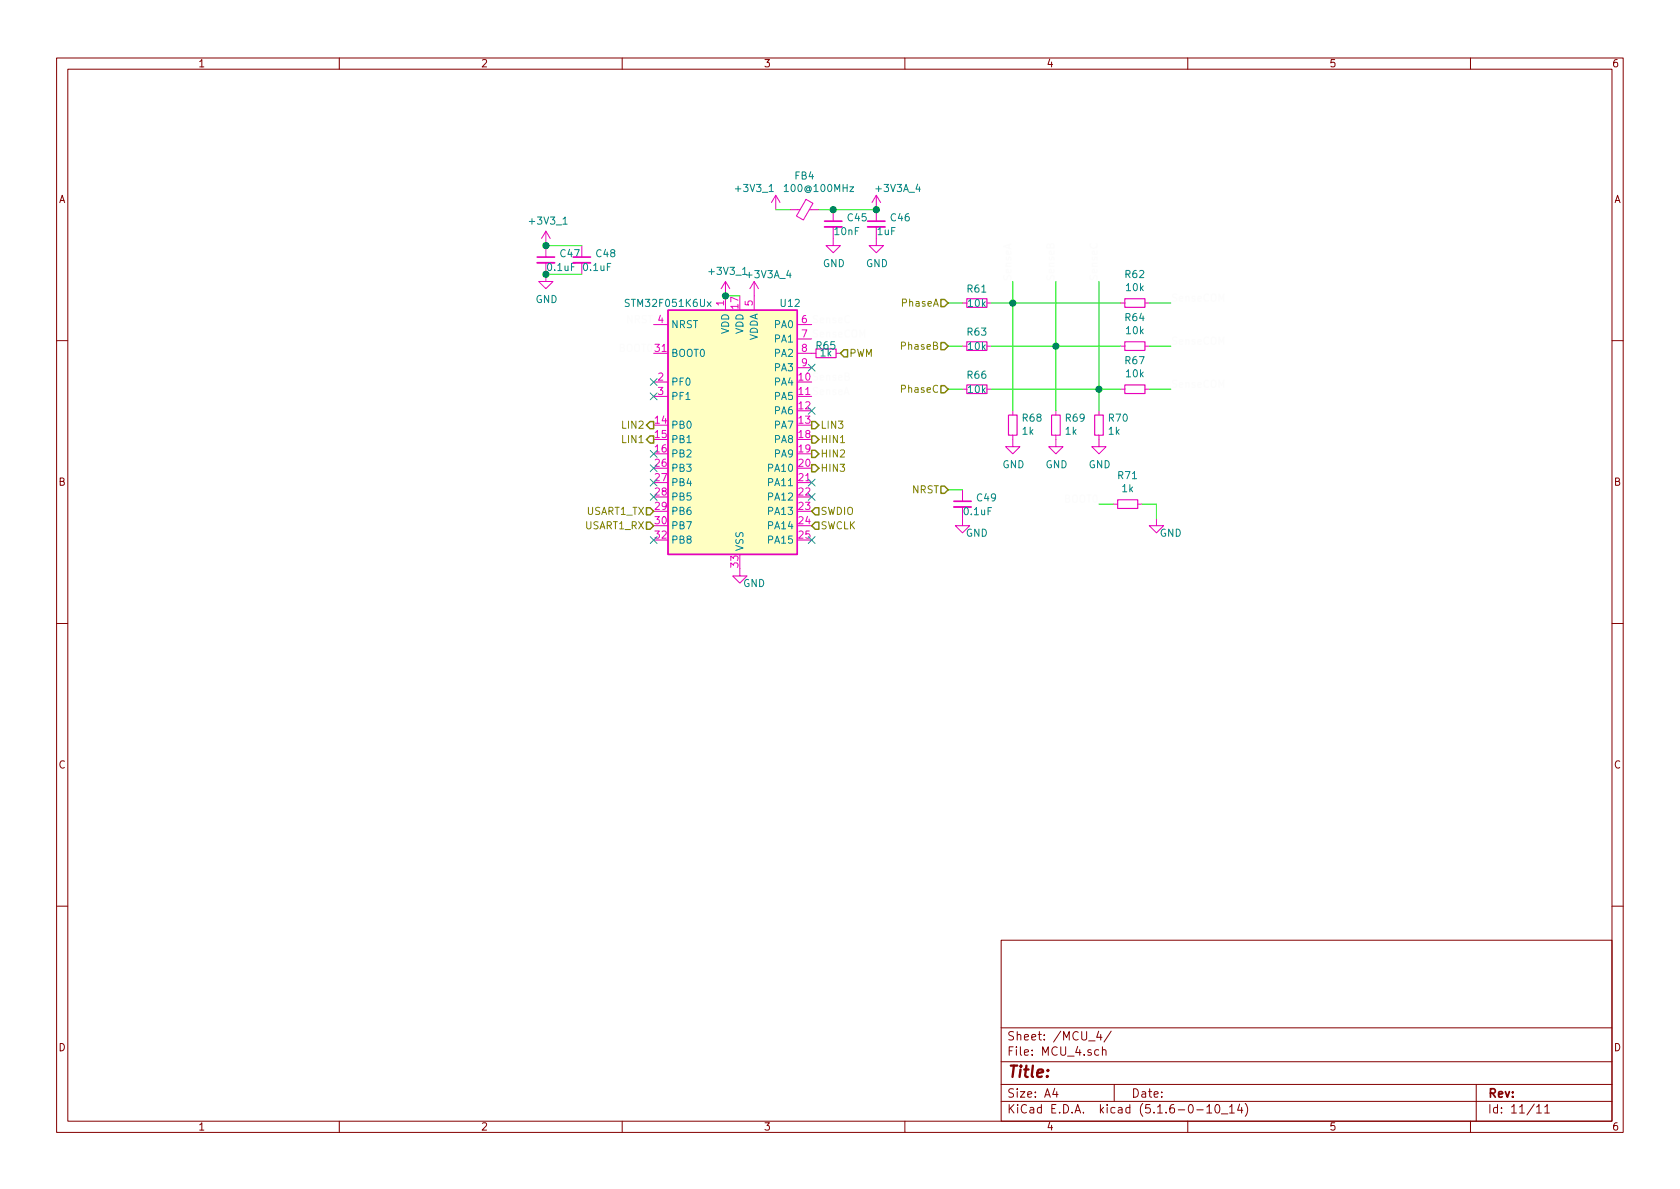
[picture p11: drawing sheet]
<svg xmlns="http://www.w3.org/2000/svg" width="297mm" height="210mm" viewBox="0 0 297 210" stroke-linecap="round" stroke-linejoin="round" font-family="sans-serif">
<g fill="none" stroke="#840000" stroke-width=".18">
<path d="M10 10.3h277v189.9h-277zM12 12.2h273v186.1h-273zM60 10.3v1.9M110 10.3v1.9M160 10.3v1.9M210 10.3v1.9M260 10.3v1.9M10 60.2h2M285 60.2h2M10 110.3h2M285 110.3h2M10 160.2h2"/>
<path d="M177 166.3h108v32h-108zM285 160.2h2M60 198.3v1.9M110 198.3v1.9M160 198.3v1.9M177 194.8h108M177 191.8h108M177 187.8h108M177 181.8h108M186.5 192.5l-.4 1h1M186.8 193v1M192.5 184.1h1.1"/>
<path d="M194.3 185.7l-.5-.1-.3 .3 .1 .6 .2 .1 .5-.1M194.3 182.3l-.4 1.1h.9M194.6 182.9v1M194.9 185.7h.1a.37 .37 0 0 1 .6 .1v.8M194.9 185.1v1.5M196.5 182.3l-1.3 2M197 191.8v3M210 198.3v1.9M211.6 196.3h1.2M213.4 195.8l.4-.5v1.5M213.4 196.8h.8M215 195.4l.3-.1a.94 .94 0 0 1 0 1.5 .8 .8 0 0 1-.6-.6 .8 .8 0 0 1 .3-.8z"/>
<path d="M216 197h1.1M217.4 195.8l.4-.5v1.5M217.4 196.8h.8M219.2 195.2l-.4 1.1h.9M219.5 195.8v1M220.2 195.1a1.71 1.71 0 0 1 0 2.3M260 198.3v1.9M261 191.8v6.5M271.7 195.8l.4-.5v1.5M271.7 196.8h.8M273.1 195.8l.5-.5v1.5M273.1 196.8h.9"/>
</g>
<g fill="none" stroke="#e900bb" stroke-width=".18">
<path d="M137.2 34.5l-.8 1.3M137.2 34.5v2.6M137.2 34.5l.7 1.3M139.7 37.1h1.8M142.5 35.2l1.2 .8-1.7 2.9-1.2-.7zM143.1 37.1h1.7M147.3 37.1v2M154.9 34.5v4.6M154.9 34.5l-.7 1.3M154.9 34.5l.8 1.3M96.5 48.5v1.3h1.3l-1.3 1.2-1.3-1.2h1.3M96.5 40.9v4.6"/>
<path d="M96.5 40.9l-.7 1.3M96.5 40.9l.8 1.3M102.9 43.4v2.1M115.6 57.4h2.5M128.3 49.8l-.8 1.2M128.3 49.8v5.1M128.3 49.8l.7 1.2M133.3 49.8v5.1M133.3 49.8l-.7 1.2M133.3 49.8l.8 1.2M141 57.4h2.5M141 59.9h2.5"/>
<path d="M147.3 42.2v1.2h1.3l-1.3 1.3-1.3-1.3h1.3M154.9 42.2v1.2h1.3l-1.3 1.3-1.2-1.3h1.2M170.2 53.6h.7M174.5 53.6h.8M198.1 53.6h.8M202.4 53.6h.8M115.6 67.6h2.5M115.6 70.1h2.5M141 62.5h3.3M141 65h2.5M147.8 62.5h.8M170.2 61.2h.7"/>
<path d="M170.2 68.8h.7M174.5 61.2h.8M174.5 68.8h.8M179.1 77v2h1.2l-1.2 1.3-1.3-1.3h1.3M179.1 72.6v.8M186.7 77v2h1.3l-1.3 1.3-1.3-1.3h1.3M186.7 72.6v.8M194.3 77v2h1.3l-1.3 1.3-1.3-1.3h1.3M194.3 72.6v.8M198.1 61.2h.8M198.1 68.8h.8M202.4 61.2h.8"/>
<path d="M202.4 68.8h.8M170.2 91.7v1.3h1.2l-1.2 1.2-1.3-1.2h1.3M170.2 86.6v2M196.8 89.1h.8M201.2 89.1h.7M204.5 91.7v1.3h1.2l-1.2 1.2-1.3-1.2h1.3M130.8 100.6v1.2h1.3l-1.3 1.3-1.3-1.3h1.3"/>
</g>
<path d="M95 46.5h3M101.3 46.5h3.1M145.8 40.1h3M153.4 40.1h3.1M168.7 89.7h3" fill="none" stroke="#e900bb" stroke-width=".33"/>
<path d="M145.8 39.1h3M153.4 39.1h3.1M95 45.5h3M101.3 45.5h3.1M168.7 88.6h3" fill="none" stroke="#e900bb" stroke-width=".3"/>
<path d="M99.5 39.6h.8M136 33.9h.7M138.7 33l.3-.4v1.3M138.7 33.9h.7M125 53.4l.7 .8M125.7 53.4l-.7 .8M131.3 48.5h.7" fill="none" stroke="#008484" stroke-width=".18"/>
<path d="M170.9 52.8h3.6v1.6h-3.6zM198.9 52.8h3.5v1.6h-3.5zM144.3 61.7h3.5v1.5h-3.5zM170.9 60.4h3.6v1.6h-3.6zM170.9 68.1h3.6v1.5h-3.6zM178.3 73.4h1.5v3.6h-1.5zM185.9 73.4h1.6v3.6h-1.6zM193.5 73.4h1.6v3.6h-1.6zM198.9 68.1h3.5v1.5h-3.5zM198.9 60.4h3.5v1.6h-3.5zM197.6 88.4h3.6v1.5h-3.6z" fill="none" stroke="#e900bb" stroke-width=".2"/>
<path d="M118.1 54.9h22.9v43.1h-22.9z" fill="#ffffc2" stroke="#ffffc2" stroke-width=".18"/>
<path d="M118.1 54.9h22.9v43.1h-22.9z" fill="none" stroke="#e900bb" stroke-width=".25"/>
<g fill="none" stroke="#00f200" stroke-width=".18">
<path d="M137.2 37.1h2.5M144.8 37.1h10.1M96.5 48.5h6.4M96.5 43.4h6.4M128.3 52.3h2.5M167.6 53.6h2.6M175.3 53.6h22.8M179.1 49.8v22.8M186.7 49.8v22.8M194.3 49.8v22.8M203.2 53.6h3.8M167.6 68.8h2.6"/>
<path d="M167.6 61.2h2.6M175.3 68.8h22.8M175.3 61.2h22.8M203.2 68.8h3.8M203.2 61.2h3.8M167.6 86.6h2.6M194.3 89.1h2.5M201.9 89.1h2.6v2.6"/>
</g>
<g fill="none" stroke="#848400" stroke-width=".25">
<path d="M166.4 53h.6l.6 .6-.6 .6h-.6zM114.9 77.1h.7v1.3h-.7l-.6-.7zM114.9 74.5h.7v1.3h-.7l-.6-.6zM143.5 74.5h.6l.7 .7-.7 .6h-.6zM143.5 79.6h.6l.7 .7-.7 .6h-.6zM143.5 77.1h.6l.7 .6-.7 .7h-.6zM149.2 61.8h.7v1.3h-.7l-.6-.6zM166.4 60.6h.6l.6 .6-.6 .6h-.6zM166.4 68.2h.6l.6 .6-.6 .7h-.6zM114.3 89.8h.6l.7 .6-.7 .7h-.6zM114.3 92.3h.6l.7 .7-.7 .6h-.6zM143.5 82.2h.6l.7 .6-.7 .6h-.6z"/>
<path d="M144.1 92.3h.7v1.3h-.7l-.6-.6zM144.1 89.8h.7v1.3h-.7l-.6-.7zM166.4 86h.6l.6 .6-.6 .6h-.6z"/>
</g>
<g fill="#008400" stroke="#008400" stroke-width=".25">
<circle cx="96.5" cy="48.5" r=".51"/>
<circle cx="154.9" cy="37.1" r=".51"/>
<circle cx="194.3" cy="68.8" r=".51"/>
<circle cx="147.3" cy="37.1" r=".51"/>
<circle cx="179.1" cy="53.6" r=".51"/>
<circle cx="96.5" cy="43.4" r=".51"/>
<circle cx="186.7" cy="61.2" r=".51"/>
<circle cx="128.3" cy="52.3" r=".51"/>
</g>
<g fill="none" stroke="#0481ff" stroke-width=".18">
<path d="M115 69.5l1.2 1.2M115 66.9l1.2 1.3M115 79.6l1.2 1.3M116.2 69.5l-1.2 1.2M116.2 66.9l-1.2 1.3M116.2 79.6l-1.2 1.3M142.9 64.4l1.2 1.2M142.9 72l1.2 1.2M144.1 64.4l-1.2 1.2M144.1 72l-1.2 1.2M115 94.9l1.2 1.2M115 82.2l1.2 1.2"/>
<path d="M115 87.3l1.2 1.2M115 84.7l1.2 1.2M116.2 94.9l-1.2 1.2M116.2 82.2l-1.2 1.2M116.2 87.3l-1.2 1.2M116.2 84.7l-1.2 1.2M142.9 87.3l1.2 1.2M142.9 84.7l1.2 1.2M142.9 94.9l1.2 1.2M144.1 87.3l-1.2 1.2M144.1 84.7l-1.2 1.2M144.1 94.9l-1.2 1.2"/>
</g>
<text font-size="2.8" fill="#840000" x="178" y="190.5">Title:</text>
<g font-size="2.1" fill="#840000">
<text x="178" y="184">Sheet: /MCU_4/</text>
<text x="178" y="186.7">File: MCU_4.sch</text>
<text x="178" y="196.9">KiCad E.D.A. kicad (5.1.6-0-10_14)</text>
<text x="178" y="194.1">Size: A4</text>
<text x="200" y="194.1">Date:</text>
<text x="263" y="194.1">Rev:</text>
<text x="263" y="196.9">Id: 11/11</text>
</g>
<g font-size="1.8" fill="#840000">
<text x="35" y="11.9">1</text>
<text x="85" y="11.9">2</text>
<text x="135" y="11.9">3</text>
<text x="185" y="11.9">4</text>
<text x="235" y="11.9">5</text>
<text x="285" y="11.9">6</text>
<text x="10.4" y="35.9">A</text>
<text x="285.4" y="35.9">A</text>
<text x="10.4" y="85.9">B</text>
<text x="285.4" y="85.9">B</text>
<text x="10.4" y="135.9">C</text>
<text x="285.4" y="135.9">C</text>
<text x="10.4" y="185.9">D</text>
<text x="285.4" y="185.9">D</text>
<text x="35" y="199.9">1</text>
<text x="85" y="199.9">2</text>
<text x="135" y="199.9">3</text>
<text x="185" y="199.9">4</text>
<text x="235" y="199.9">5</text>
<text x="285" y="199.9">6</text>
</g>
<g font-size="1.8" fill="#008484">
<text x="130.3" y="34">+3V3_1</text>
<text x="139.2" y="34">100@100MHz</text>
<text x="140.6" y="31.7">FB4</text>
<text x="155" y="34">+3V3A_4</text>
<text x="93.8" y="39.7">+3V3_1</text>
<text x="147.7" y="41.6">10nF</text>
<text x="149.9" y="39.1">C45</text>
<text x="155.2" y="41.6">1uF</text>
<text x="157.6" y="39.1">C46</text>
<text x="96.9" y="47.9">0.1uF</text>
<text x="99.1" y="45.5">C47</text>
<text x="103.3" y="47.9">0.1uF</text>
<text x="105.5" y="45.5">C48</text>
<text x="145.5" y="47.2">GND</text>
<text x="153.1" y="47.2">GND</text>
<text x="94.7" y="53.6">GND</text>
<text x="125.6" y="48.6">+3V3_1</text>
<text x="132.2" y="49.2">+3V3A_4</text>
<text x="171.1" y="51.7">R61</text>
<text x="199" y="49.2">R62</text>
<text x="199.2" y="51.5">10k</text>
<text x="111" y="54.3">STM32F051K6Ux</text>
<text x="118.6" y="58">NRST</text>
<text x="128.9" y="59.1" transform="rotate(-90 128.9 59.1)">VDD</text>
<text x="131.4" y="59.1" transform="rotate(-90 131.4 59.1)">VDD</text>
<text x="137" y="58">PA0</text>
<text x="138.1" y="54.3">U12</text>
<text x="171.1" y="59.4">R63</text>
<text x="171.2" y="54.3">10k</text>
<text x="199" y="56.8">R64</text>
<text x="199.2" y="59.1">10k</text>
<text x="118.6" y="63.1">BOOT0</text>
<text x="134" y="60.4" transform="rotate(-90 134 60.4)">VDDA</text>
<text x="137" y="60.6">PA1</text>
<text x="137" y="63.1">PA2</text>
<text x="137" y="65.7">PA3</text>
<text x="144.4" y="61.8">R65</text>
<text x="145.1" y="63">1k</text>
<text x="171.2" y="61.9">10k</text>
<text x="199" y="64.4">R67</text>
<text x="118.6" y="68.2">PF0</text>
<text x="118.6" y="70.7">PF1</text>
<text x="137" y="68.2">PA4</text>
<text x="137" y="70.7">PA5</text>
<text x="171.1" y="67">R66</text>
<text x="171.2" y="69.5">10k</text>
<text x="199.2" y="66.7">10k</text>
<text x="118.6" y="75.8">PB0</text>
<text x="137" y="73.3">PA6</text>
<text x="137" y="75.8">PA7</text>
<text x="180.8" y="76.9">1k</text>
<text x="180.8" y="74.6">R68</text>
<text x="188.4" y="76.9">1k</text>
<text x="188.5" y="74.6">R69</text>
<text x="196" y="76.9">1k</text>
<text x="196.1" y="74.6">R70</text>
<text x="118.6" y="78.4">PB1</text>
<text x="118.6" y="80.9">PB2</text>
<text x="118.6" y="83.4">PB3</text>
<text x="136" y="83.4">PA10</text>
<text x="137" y="78.4">PA8</text>
<text x="137" y="80.9">PA9</text>
<text x="177.2" y="82.8">GND</text>
<text x="184.9" y="82.8">GND</text>
<text x="192.5" y="82.8">GND</text>
<text x="118.6" y="86">PB4</text>
<text x="118.6" y="88.5">PB5</text>
<text x="136" y="86">PA11</text>
<text x="136" y="88.5">PA12</text>
<text x="172.8" y="88.7">C49</text>
<text x="197.7" y="84.7">R71</text>
<text x="198.4" y="87">1k</text>
<text x="118.6" y="91.1">PB6</text>
<text x="118.6" y="93.6">PB7</text>
<text x="136" y="91.1">PA13</text>
<text x="136" y="93.6">PA14</text>
<text x="170.6" y="91.1">0.1uF</text>
<text x="170.8" y="94.9">GND</text>
<text x="205.1" y="94.9">GND</text>
<text x="118.6" y="96.1">PB8</text>
<text x="131.4" y="97.5" transform="rotate(-90 131.4 97.5)">VSS</text>
<text x="136" y="96.1">PA15</text>
<text x="131.4" y="103.8">GND</text>
</g>
<g font-size="1.8" fill="#fcfcfc">
<text x="178.8" y="49.8" transform="rotate(-90 178.8 49.8)">SenseA</text>
<text x="186.4" y="49.8" transform="rotate(-90 186.4 49.8)">SenseB</text>
<text x="194.1" y="49.8" transform="rotate(-90 194.1 49.8)">SenseC</text>
<text x="207" y="53.3">SenseCOM</text>
<text x="110.7" y="57.1">NRST 4</text>
<text x="141.8" y="57.1">6 SenseC</text>
<text x="141.8" y="59.7">7 SenseCOM</text>
<text x="109.5" y="62.2">BOOT0</text>
<text x="207" y="61">SenseCOM</text>
<text x="141.3" y="67.3">10SenseB</text>
<text x="141.3" y="69.8">11SenseA</text>
<text x="207" y="68.6">SenseCOM</text>
<text x="188.2" y="88.9">BOOT0</text>
</g>
<g font-size="1.8" fill="#e900bb">
<text x="128" y="54.1" transform="rotate(-90 128 54.1)">1</text>
<text x="130.6" y="54.6" transform="rotate(-90 130.6 54.6)">17</text>
<text x="133.1" y="54.1" transform="rotate(-90 133.1 54.1)">5</text>
<text x="115.9" y="62.2">31</text>
<text x="141.8" y="62.2">8</text>
<text x="141.8" y="64.8">9</text>
<text x="116.4" y="67.3">2</text>
<text x="116.4" y="69.8">3</text>
<text x="115.9" y="74.9">14</text>
<text x="115.9" y="77.5">15</text>
<text x="141.3" y="72.4">12</text>
<text x="141.3" y="74.9">13</text>
<text x="141.3" y="77.5">18</text>
<text x="115.9" y="80">16</text>
<text x="115.9" y="82.5">26</text>
<text x="141.3" y="80">19</text>
<text x="141.3" y="82.5">20</text>
<text x="115.9" y="85.1">27</text>
<text x="115.9" y="87.6">28</text>
<text x="141.3" y="85.1">21</text>
<text x="141.3" y="87.6">22</text>
<text x="115.9" y="90.2">29</text>
<text x="115.9" y="92.7">30</text>
<text x="115.9" y="95.2">32</text>
<text x="141.3" y="90.2">23</text>
<text x="141.3" y="92.7">24</text>
<text x="141.3" y="95.2">25</text>
<text x="130.6" y="100.3" transform="rotate(-90 130.6 100.3)">33</text>
</g>
<g font-size="1.8" fill="#848400">
<text x="159.6" y="54.2">PhaseA</text>
<text x="150.1" y="63.1">PWM</text>
<text x="159.6" y="61.8">PhaseB</text>
<text x="159.6" y="69.5">PhaseC</text>
<text x="110.2" y="75.8">LIN2</text>
<text x="145" y="75.8">LIN3</text>
<text x="110.2" y="78.4">LIN1</text>
<text x="145" y="83.4">HIN3</text>
<text x="145" y="80.9">HIN2</text>
<text x="145" y="78.4">HIN1</text>
<text x="161.3" y="87.2">NRST</text>
<text x="103.5" y="93.6">USART1_RX</text>
<text x="103.7" y="91.1">USART1_TX</text>
<text x="145" y="93.6">SWCLK</text>
<text x="145" y="91.1">SWDIO</text>
</g>
</svg>
